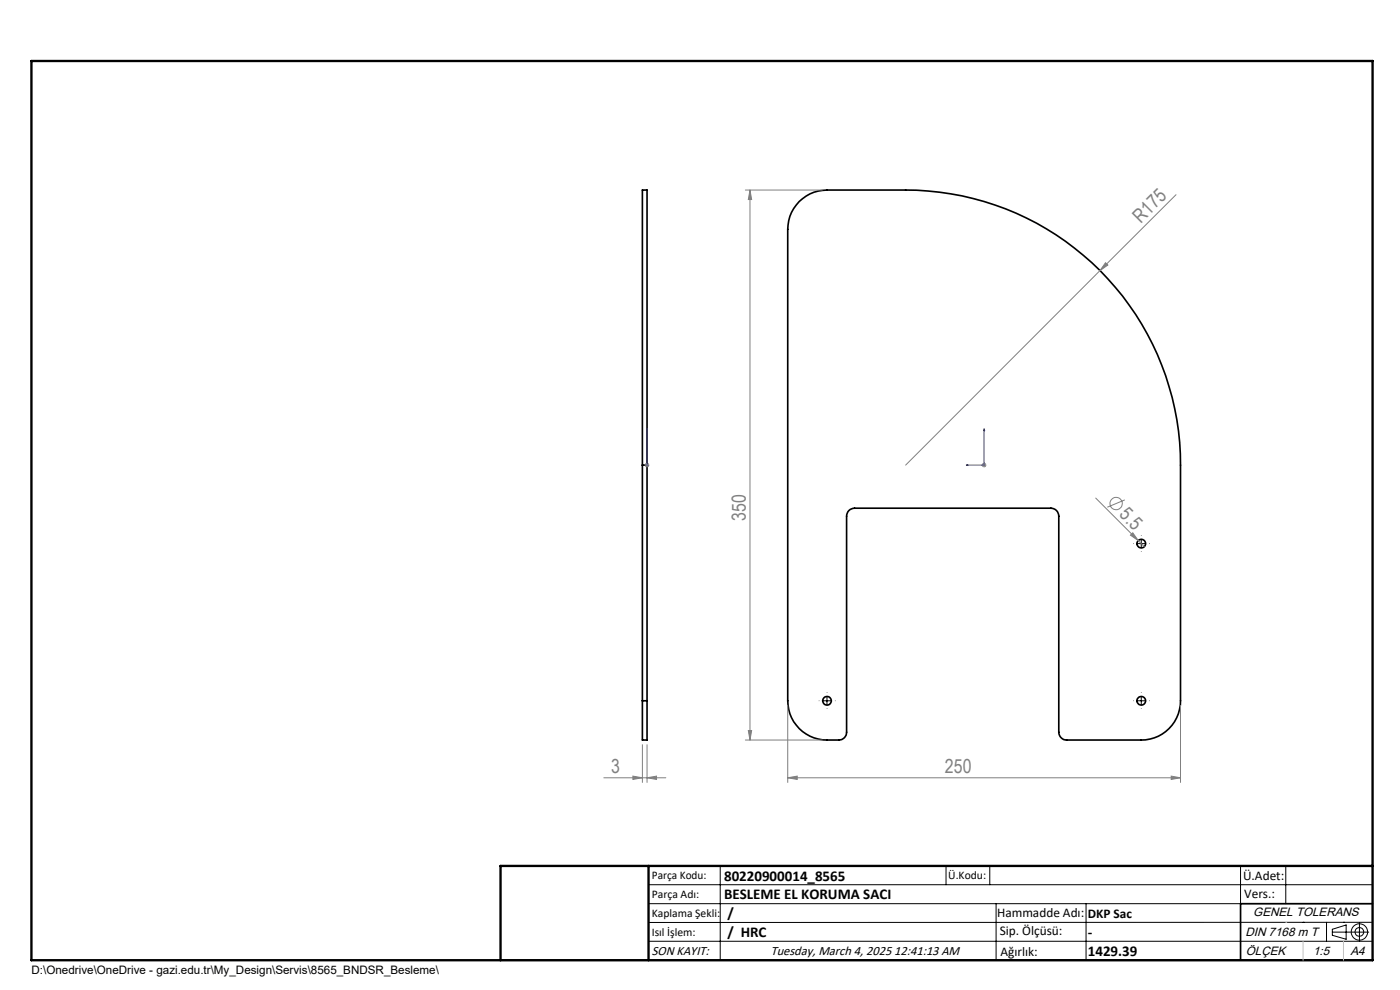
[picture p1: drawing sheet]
<svg xmlns="http://www.w3.org/2000/svg" width="297mm" height="210mm" viewBox="0 0 297 210" stroke-linecap="round" stroke-linejoin="round" font-family="sans-serif">
<g fill="none" stroke="#000" stroke-width=".35">
<path d="M169.5 42.7a8.3 8.3 0 0 1 5.9-2.4h16.7a58.3 58.3 0 0 1 58.3 58.4v50a8.3 8.3 0 0 1-8.3 8.3h-15.8a1.69 1.69 0 0 1-1.7-1.7v-45.8a1.69 1.69 0 0 0-1.6-1.7h-41.7a1.69 1.69 0 0 0-1.7 1.7v45.8a1.63 1.63 0 0 1-1.7 1.7 10.3 10.3 0 0 1-7.6-1.8 8.3 8.3 0 0 1-3.2-6.5v-100.1a8.3 8.3 0 0 1 2.4-5.9zM136.3 98.7v-58.4h1v58.4M136.3 98.7h1M136.3 98.7v50M137.3 98.7v50M136.3 148.7v8.3h1v-8.3M136.3 148.7h1M291.2 191.7h-28v12M106.2 203.7h185"/>
<circle cx="242.1" cy="115.3" r=".92"/>
<circle cx="175.4" cy="148.6" r=".92"/>
<circle cx="242.1" cy="148.7" r=".92"/>
</g>
<g fill="none" stroke="#808080" stroke-width=".21">
<path d="M158.1 40.3h16.3M159.1 40.3l.4 2h-.8zM159.1 40.3v116.7M234.5 55.7l.5 .5-1.6 1.2zM249.5 41.3l-57.4 57.4M136.8 98.7h1M136.9 98.3l.7 .7M137.3 98.1v1.1M137.6 98.3l-.7 .7M208.3 98.7h1M208.4 98.3l.7 .7M208.8 98.1v1.1"/>
<path d="M209.1 98.3l-.7 .7M232.4 105.6l10.3 10.3M238.6 106l-3.7 1.6M239.8 113.5l.5-.5 1.2 1.7zM136.3 158v8M137.3 158v8M158.1 157h16.3M158.7 155h.8l-.4 2zM167.1 149.6v16.4M250.4 149.6v16.4M128.1 165h13.2M134.3 164.6l2 .4-2 .3z"/>
<path d="M137.3 165l2-.4v.7zM167.1 165l2-.4v.7zM167.1 165h83.3M248.5 164.6l1.9 .4-1.9 .3z"/>
<circle cx="236.8" cy="106.8" r="1.3"/>
</g>
<g fill="none" stroke="#000" stroke-width=".21">
<path d="M241.3 115.3h1.7M242.1 114.5v1.7M174.6 148.7h1.7M175.4 147.8v1.7M241.3 148.7h1.7M242.1 147.8v1.7M137.6 187.7h153.6M137.6 191.7h153.6M137.6 199.7h153.6M152.8 183.7v20M200.7 183.7v4M210 183.7v4"/>
<path d="M211.3 191.7v12M230.4 191.7v12M263.2 183.7v20M272.8 183.7v8M276.4 195.6h.1M281.4 195.6v4.1M282.6 197.7h7.8M282.6 197.1l3-.9v3l-3-.8zM285 195.6h.1M288.4 195.8v3.8M291.2 195.6l-153.6 .1"/>
<circle cx="288.4" cy="197.7" r="1.74"/>
<circle cx="288.4" cy="197.7" r=".93"/>
</g>
<path d="M137.3 98.6v.1zM137.3 90.9v.4v-.4M137.3 98.7h.1M137.3 90.9v7.8M204.9 98.7l.4-.1v.1zM208.8 90.9l.1 .4h-.2zM208.8 90.9v7.8h-3.9" fill="none" stroke="#00f" stroke-width=".21"/>
<path d="M240.5 115.3h-.1M242.1 113.6v-.1M243.8 115.3h.1M173.8 148.6h-.1M175.5 147v-.1M175.5 150.3v.1M177.1 148.6h.1M240.5 148.6h-.1M242.1 147v-.1M242.1 150.3v.1M243.8 148.6h.1" fill="none" stroke="#000" stroke-width=".21" stroke-dasharray="15.2 1.3 1.3 1.3" stroke-linecap="butt"/>
<path d="M6.7 12.9h284.5v190.8h-284.5zM137.6 183.7v20M291.2 183.7h-185v20" fill="none" stroke="#000" stroke-width=".5"/>
<path d="M272.8 195.6h.1M276.4 199.7v4M285 199.7v4" fill="none" stroke="#c0c0c0" stroke-width=".21"/>
<g fill="#00f">
<path d="M204.9 98.7h.4v-.1zM208.8 90.9l-.1 .4h.2z"/>
<path d="M137.3 98.6v.1zM137.3 90.9v.4z"/>
</g>
<g fill="#808080">
<path d="M239.8 113.5l.5-.5 1.2 1.7z"/>
<path d="M234.5 55.7l.5 .5-1.6 1.2z"/>
<path d="M137.3 165l2-.4v.7zM134.3 164.6l2 .4-2 .3z"/>
<path d="M167.1 165l2-.4v.7zM248.5 164.6l1.9 .4-1.9 .3z"/>
<path d="M159.1 40.3l.4 2h-.8zM158.7 155h.8l-.4 2z"/>
</g>
<g font-size="4.1" fill="#808080">
<text x="242" y="47.4" transform="rotate(-45 242 47.4)">R175</text>
<text x="158.2" y="110.5" transform="rotate(-90 158.2 110.5)">350</text>
<text x="237.3" y="109.3" transform="rotate(45 237.3 109.3)">5.5</text>
<text x="129.7" y="164">3</text>
<text x="200.5" y="164">250</text>
</g>
<g font-size="3.2">
<text x="153.6" y="190.8">BESLEME EL KORUMA SACI</text>
<text x="153.6" y="186.8">80220900014_8565</text>
<text x="154.3" y="194.8">/</text>
<text x="154.3" y="198.8">/ HRC</text>
<text x="230.8" y="198.7">-</text>
<text x="230.8" y="202.8">1429.39</text>
</g>
<g font-size="2.8">
<text x="263.7" y="186.7">Ü.Adet:</text>
<text x="263.9" y="190.5">Vers.:</text>
<text x="211.5" y="194.5">Hammadde Adı:</text>
<text x="230.8" y="194.7">DKP Sac</text>
<text x="138.3" y="202.6">SON KAYIT:</text>
<text x="163.5" y="202.6">Tuesday, March 4, 2025 12:41:13 AM</text>
<text x="212.1" y="198.4">Sip. Ölçüsü:</text>
<text x="212.2" y="202.7">Ağırlık:</text>
</g>
<g font-size="2.6">
<text x="265.9" y="194.4">GENEL TOLERANS</text>
<text x="264.2" y="198.5">DIN 7168 m T</text>
<text x="264.3" y="202.6">ÖLÇEK</text>
<text x="278.5" y="202.6">1:5</text>
<text x="286.5" y="202.6">A4</text>
</g>
<g font-size="2.5">
<text x="138.3" y="186.4">Parça Kodu:</text>
<text x="138.3" y="190.5">Parça Adı:</text>
<text x="201.2" y="186.5">Ü.Kodu:</text>
<text x="138.3" y="194.5">Kaplama Şekli:</text>
<text x="138.3" y="198.6">Isıl İşlem:</text>
<text x="6.7" y="206.7">D:\Onedrive\OneDrive - gazi.edu.tr\My_Design\Servis\8565_BNDSR_Besleme\</text>
</g>
</svg>
